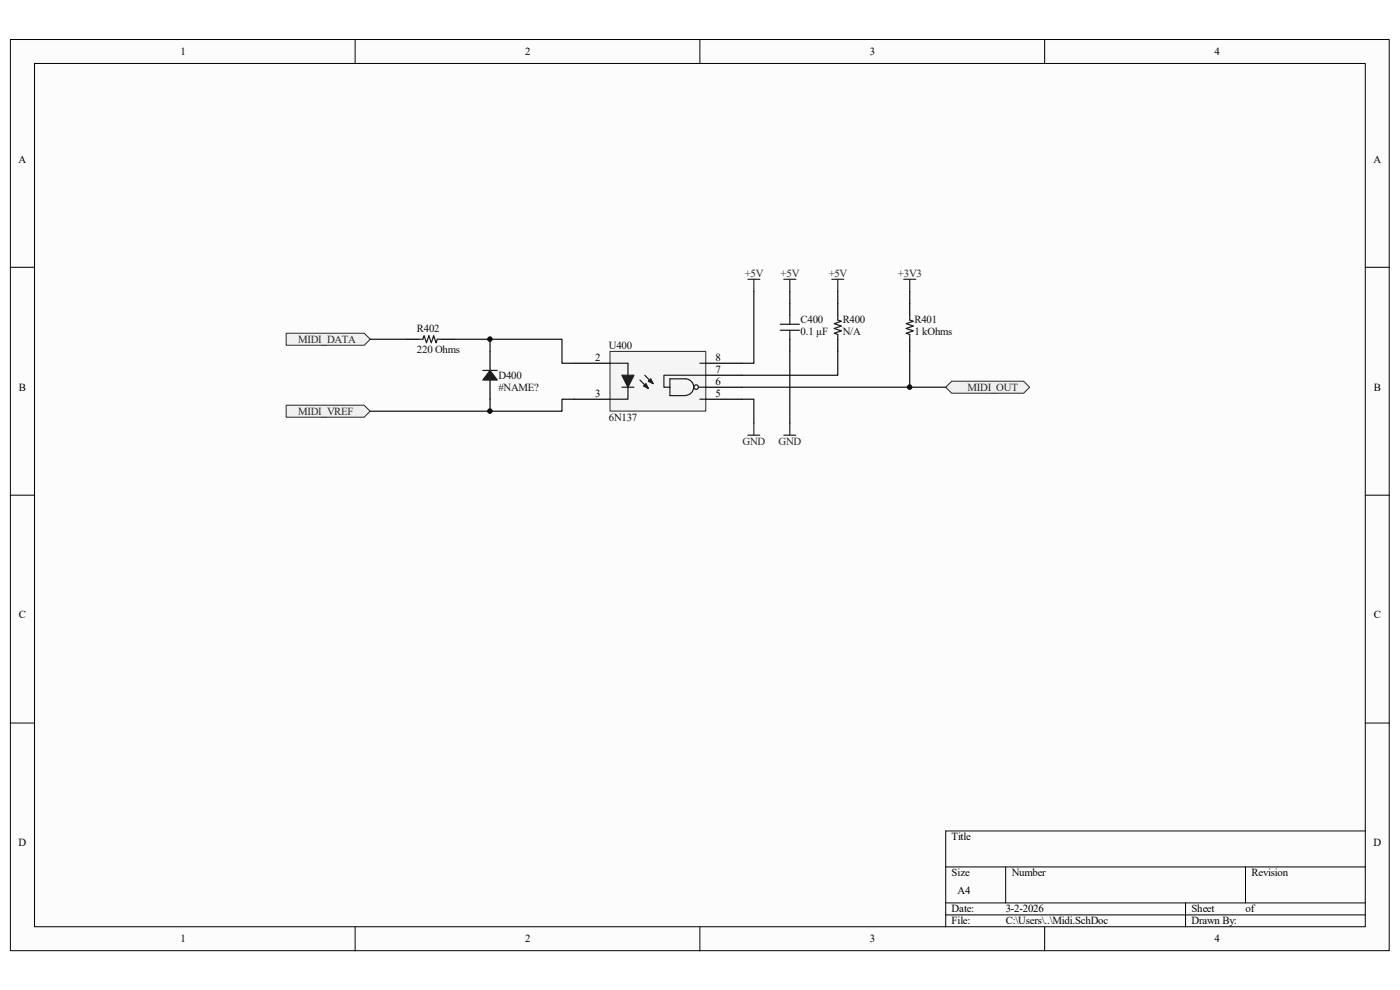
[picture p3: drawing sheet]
<svg xmlns="http://www.w3.org/2000/svg" width="297mm" height="210mm" viewBox="0 0 297 210" stroke-linecap="round" stroke-linejoin="round" font-family="sans-serif">
<path d="M2.2 8.4h292.5v193.3h-292.5z" fill="#fcfcfc"/>
<path d="M2.2 8.4h292.5v193.3h-292.5z" fill="none" stroke="#000" stroke-width=".21"/>
<path d="M7.4 13.5h282.2v183.1h-282.2z" fill="#fcfcfc"/>
<g fill="none" stroke="#000" stroke-width=".21">
<path d="M7.3 13.5h282.3v183.1h-282.3zM75.3 8.4v5.1M148.5 8.4v5.1M221.6 8.4v5.1M2.2 56.7h5.1M289.7 56.7h5.1M2.2 105h5.1M289.7 105h5.1M2.2 153.4h5.1M289.7 153.4h5.1M289.7 176.3h-89.1v20.3M75.3 196.6v5.1"/>
<path d="M148.5 196.6v5.1M200.6 183.9h89.1M200.6 191.5h89.1M200.6 194.1h89.1M213.4 183.9v7.6M221.6 196.6v5.1M251.5 191.5v5.1M264.2 183.9v7.6"/>
</g>
<path d="M129.5 74.6h20.2v12.6h-20.2z" fill="#f5f5f5"/>
<path d="M129.4 74.5h20.3v12.7h-20.3z" fill="none" stroke="#262626" stroke-width=".21"/>
<path d="M121.8 77.1h7.6M149.8 77.1h7.6M149.8 79.6h7.6M121.8 84.7h7.6M149.8 84.7h7.6M149.8 82.1h7.6" fill="none" stroke="#000" stroke-width=".25"/>
<g fill="none" stroke="#1c1c1c" stroke-width=".25">
<path d="M129.4 77.1h3.8v7.6h-3.8M136.8 79.6l1.8 1.8M148.5 77.1h1.3M149.8 79.6h-9v2.5h1.3M131.9 82.1h2.6M135.8 80.6l1.7 1.8M145.4 83.9a1.75 1.75 0 0 0 1.8-1.8 1.75 1.75 0 0 0-1.8-1.7h-3.3v3.5h3.3M148.2 82.1h1.6M148.5 84.7h1.3"/>
<circle cx="147.7" cy="82.1" r=".48"/>
</g>
<g fill="#1c1c1c" stroke="#1c1c1c" stroke-width=".25">
<path d="M131.9 79.6h2.6l-1.3 2.5z"/>
<path d="M137.5 80.9l.6-.5 .5 1z"/>
<path d="M137 81.4l.5 1-1-.5z"/>
</g>
<g fill="#f0f0f0" stroke="#262626" stroke-width=".21">
<path d="M201.9 80.9h15.3l1.2 1.2-1.2 1.3h-15.3l-1.3-1.3z" fill-rule="evenodd"/>
<path d="M60.7 70.7h16.6l1.2 1.3-1.2 1.2h-16.6z" fill-rule="evenodd"/>
<path d="M60.7 86h16.5l1.3 1.2-1.3 1.3h-16.5z" fill-rule="evenodd"/>
</g>
<path d="M86.2 72h2.5M93.8 72h2.5M104 74.5v4.1M167.6 64.3v2.6M167.6 72v2.5M177.7 64.3v2.6M177.7 72v2.5M193 64.3v2.6M193 72v2.5M104 80.6v4.1" fill="none" stroke="#000" stroke-width=".25"/>
<path d="M88.7 72h1l.3-.8 .5 1.5 .5-1.5 .5 1.5 .5-1.5 .5 1.5 .3-.7h1M102.4 78.6h3.1M165.5 68.8h4.1M165.5 70.1h4.1M167.6 66.9v1.9M167.6 70.1v1.9M177.7 66.9v1l.8 .3-1.5 .5 1.5 .5-1.5 .5 1.5 .5-1.5 .5 .7 .3v1M193 66.9v1l.8 .3-1.6 .5 1.6 .5-1.6 .5 1.6 .5-1.6 .5 .8 .3v1" fill="none" stroke="#1c1c1c" stroke-width=".25"/>
<path d="M104 78.6l1.5 2h-3.1z" fill="#1c1c1c" stroke="#1c1c1c" stroke-width=".25"/>
<path d="M158.7 59.2h2.5M159.9 59.2v2.6M166.3 59.2h2.5M167.6 59.2v2.6M176.5 59.2h2.5M177.7 59.2v2.6M191.7 59.2h2.6M193 59.2v2.6M158.7 92.3h2.5M159.9 89.8v2.5M166.3 92.3h2.5M167.6 89.8v2.5" fill="none" stroke="#262626" stroke-width=".25"/>
<g fill="none" stroke="#0e0e0e" stroke-width=".25">
<path d="M78.5 72h7.7M96.3 72h7.7M104 74.5v-2.5h15.2v5.1h2.6M159.9 61.8v15.3h-2.5M167.6 61.8v2.5M167.6 74.5v15.3M177.7 74.5v5.1h-20.3M177.7 61.8v2.5M193 74.5v7.6h-35.6M193 61.8v2.5M104 84.7v2.5M121.8 84.7h-2.6v2.5h-40.7"/>
<path d="M157.4 84.7h2.5v5.1M193 82.1h7.6"/>
</g>
<g fill="#0e0e0e" stroke="#0e0e0e" stroke-width=".21">
<circle cx="103.9" cy="87.2" r=".48"/>
<circle cx="103.9" cy="71.9" r=".48"/>
<circle cx="193" cy="82.1" r=".48"/>
</g>
<g font-size="2.3">
<text x="38.3" y="11.6">1</text>
<text x="111.4" y="11.6">2</text>
<text x="184.5" y="11.6">3</text>
<text x="257.7" y="11.6">4</text>
<text x="3.9" y="34.5">A</text>
<text x="291.4" y="34.5">A</text>
<text x="126.3" y="76.5">2</text>
<text x="151.8" y="76.5">8</text>
<text x="4" y="82.8">B</text>
<text x="151.8" y="79">7</text>
<text x="151.8" y="81.6">6</text>
<text x="291.5" y="82.8">B</text>
<text x="126.3" y="84.1">3</text>
<text x="151.8" y="84.1">5</text>
<text x="4" y="131.2">C</text>
<text x="291.5" y="131.2">C</text>
<text x="3.9" y="179.5">D</text>
<text x="201.9" y="178.3">Title</text>
<text x="291.4" y="179.5">D</text>
<text x="201.9" y="185.9">Size</text>
<text x="214.6" y="185.9">Number</text>
<text x="265.5" y="185.9">Revision</text>
<text x="203.2" y="189.7">A4</text>
<text x="201.9" y="193.5">Date:</text>
<text x="201.9" y="196.1">File:</text>
<text x="213.4" y="193.5">3-2-2026</text>
<text x="213.4" y="196.1">C:\Users\..\Midi.SchDoc</text>
<text x="252.8" y="196.1">Drawn By:</text>
<text x="252.8" y="193.5">Sheet</text>
<text x="264.2" y="193.5">of</text>
<text x="38.3" y="199.9">1</text>
<text x="111.4" y="199.9">2</text>
<text x="184.5" y="199.9">3</text>
<text x="257.7" y="199.9">4</text>
</g>
<g font-size="2.3" fill="#262626">
<text x="158" y="58.7">+5V</text>
<text x="165.6" y="58.7">+5V</text>
<text x="175.8" y="58.7">+5V</text>
<text x="190.5" y="58.7">+3V3</text>
<text x="63.2" y="72.7">MIDI_DATA</text>
<text x="205.3" y="82.8">MIDI_OUT</text>
<text x="63.2" y="88">MIDI_VREF</text>
<text x="157.5" y="94.3">GND</text>
<text x="165.1" y="94.3">GND</text>
</g>
<g font-size="2.3" fill="#0e0e0e">
<text x="88.4" y="70.4">R402</text>
<text x="169.8" y="71.2">0.1 µF</text>
<text x="169.8" y="68.6">C400</text>
<text x="178.8" y="71.2">N/A</text>
<text x="178.8" y="68.6">R400</text>
<text x="194" y="71.2">1 kOhms</text>
<text x="194" y="68.6">R401</text>
<text x="88.4" y="75">220 Ohms</text>
<text x="129.2" y="74">U400</text>
<text x="105.7" y="80.3">D400</text>
<text x="105.7" y="82.8">#NAME?</text>
<text x="129.2" y="89.2">6N137</text>
</g>
</svg>
